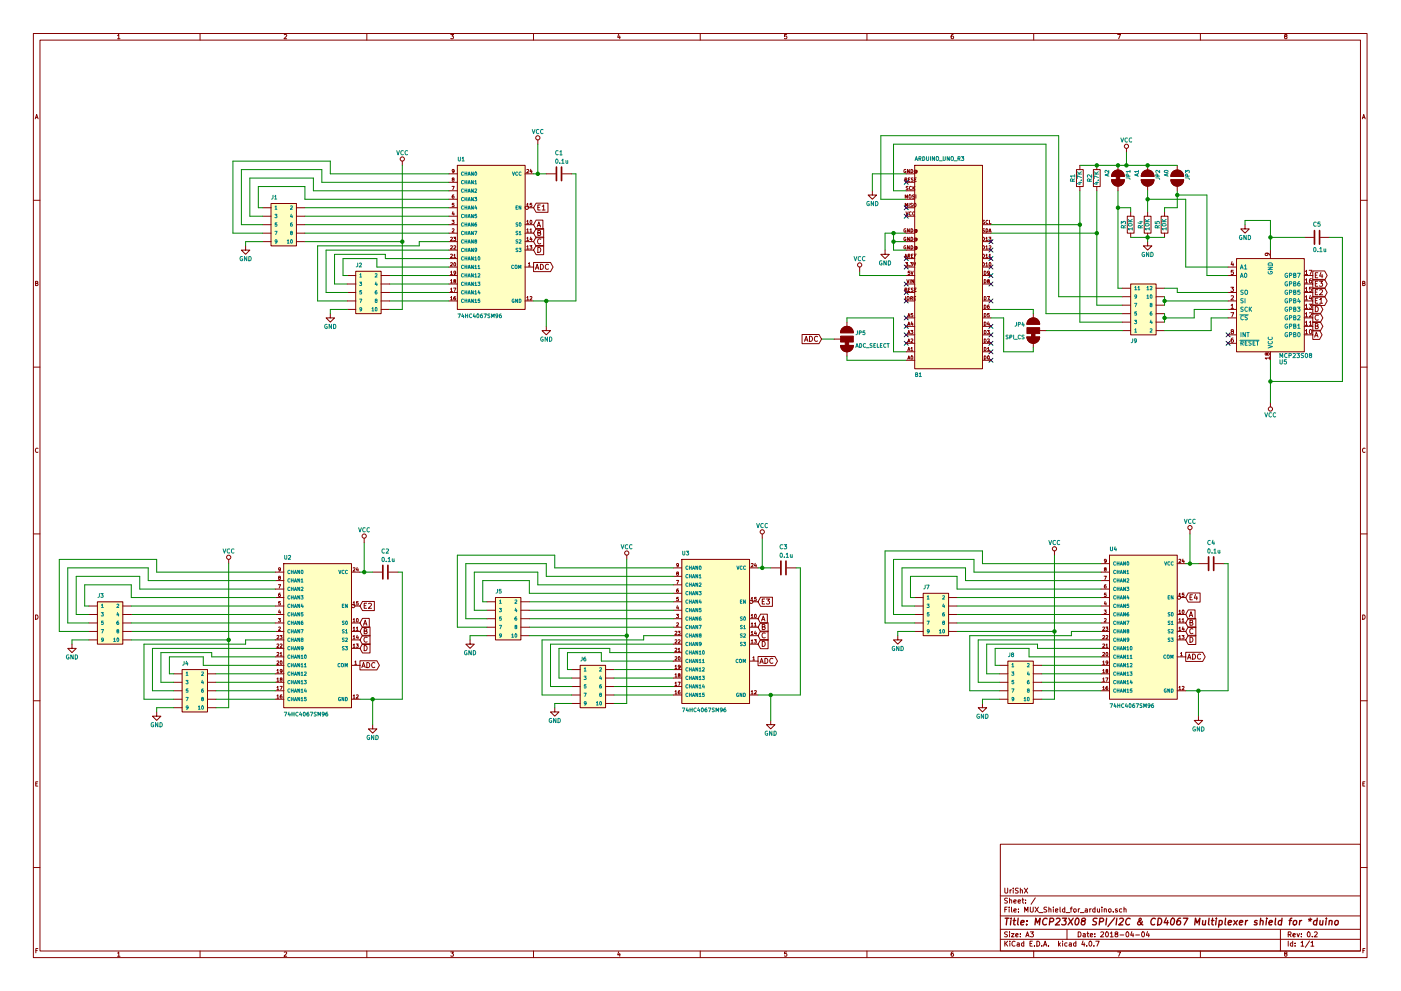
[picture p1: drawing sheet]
EESchema Schematic File Version 2
LIBS:power
LIBS:device
LIBS:switches
LIBS:relays
LIBS:motors
LIBS:transistors
LIBS:conn
LIBS:linear
LIBS:regul
LIBS:74xx
LIBS:cmos4000
LIBS:adc-dac
LIBS:memory
LIBS:xilinx
LIBS:microcontrollers
LIBS:dsp
LIBS:microchip
LIBS:analog_switches
LIBS:motorola
LIBS:texas
LIBS:intel
LIBS:audio
LIBS:interface
LIBS:digital-audio
LIBS:philips
LIBS:display
LIBS:cypress
LIBS:siliconi
LIBS:opto
LIBS:atmel
LIBS:contrib
LIBS:valves
LIBS:SparkFun-Aesthetics
LIBS:SparkFun-Batteries
LIBS:SparkFun-Boards
LIBS:SparkFun-Capacitors
LIBS:SparkFun-Clocks
LIBS:SparkFun-Coils
LIBS:SparkFun-Connectors
LIBS:SparkFun-DiscreteSemi
LIBS:SparkFun-Displays
LIBS:SparkFun-Electromechanical
LIBS:SparkFun-Fuses
LIBS:SparkFun-GPS
LIBS:SparkFun-Hardware
LIBS:SparkFun-IC-Amplifiers
LIBS:SparkFun-IC-Comms
LIBS:SparkFun-IC-Conversion
LIBS:SparkFun-IC-Logic
LIBS:SparkFun-IC-Memory
LIBS:SparkFun-IC-Microcontroller
LIBS:SparkFun-IC-Power
LIBS:SparkFun-IC-Special-Function
LIBS:SparkFun-Jumpers
LIBS:SparkFun-LED
LIBS:SparkFun-PowerSymbols
LIBS:SparkFun-Resistors
LIBS:SparkFun-RF
LIBS:SparkFun-Sensors
LIBS:SparkFun-Switches
LIBS:dk_Logic-Buffers-Drivers-Receivers-Transceivers
LIBS:dk_Logic-Flip-Flops
LIBS:dk_Logic-Gates-and-Inverters
LIBS:dk_Logic-Multivibrators
LIBS:dk_Logic-Shift-Registers
LIBS:dk_Logic-Signal-Switches-Multiplexers-Decoders
LIBS:dk_Logic-Translators-Level-Shifters
LIBS:MUX_Shield_for_arduino-cache
EELAYER 25 0
EELAYER END
$Descr A3 16535 11693
encoding utf-8
Sheet 1 1
Title "MCP23X08 SPI/I2C & CD4067 Multiplexer shield for *duino"
Date "2018-04-04"
Rev "0.2"
Comp "UriShX"
Comment1 ""
Comment2 ""
Comment3 ""
Comment4 ""
$EndDescr
$Comp
L GND #PWR01
U 1 1
P 14700 2650
F 0 "#PWR01" H 14700 2400 50  0001 C CNN
F 1 "GND" H 14700 2500 50  0000 C CNN
F 2 "" H 14700 2650 50  0001 C CNN
F 3 "" H 14700 2650 50  0001 C CNN
	1    14700 2650
	-1   0    0    -1  
$EndComp
$Comp
L C C5
U 1 1
P 15550 2800
F 0 "C5" V 15700 2750 50  0000 L CNN
F 1 "0.1u" V 15400 2750 50  0000 L CNN
F 2 "Capacitors_SMD:C_0805_HandSoldering" H 15588 2650 50  0001 C CNN
F 3 "" H 15550 2800 50  0001 C CNN
	1    15550 2800
	0    1    -1   0   
$EndComp
Text GLabel 15500 3950 2    60   Output ~ 0
A
Text GLabel 15500 3850 2    60   Output ~ 0
B
Text GLabel 15500 3750 2    60   Output ~ 0
C
Text GLabel 15500 3550 2    60   Output ~ 0
E1
Text GLabel 15500 3450 2    60   Output ~ 0
E2
Text GLabel 15500 3350 2    60   Output ~ 0
E3
Text GLabel 15500 3250 2    60   Output ~ 0
E4
NoConn ~ 10700 4050
NoConn ~ 10700 3950
NoConn ~ 10700 3850
Text GLabel 9700 4000 0    60   Input ~ 0
ADC
$Comp
L GND #PWR02
U 1 1
P 10450 2950
F 0 "#PWR02" H 10450 2700 50  0001 C CNN
F 1 "GND" H 10450 2800 50  0000 C CNN
F 2 "" H 10450 2950 50  0001 C CNN
F 3 "" H 10450 2950 50  0001 C CNN
	1    10450 2950
	1    0    0    -1  
$EndComp
NoConn ~ 11700 3350
NoConn ~ 11700 3250
NoConn ~ 11700 4050
NoConn ~ 11700 4150
NoConn ~ 11700 4250
NoConn ~ 11700 3950
NoConn ~ 11700 3850
NoConn ~ 10700 3050
NoConn ~ 10700 3150
NoConn ~ 10700 3450
NoConn ~ 10700 3350
NoConn ~ 10700 3550
$Comp
L MCP23S08 U5
U 1 1
P 15000 3650
F 0 "U5" H 14900 4275 50  0000 R CNN
F 1 "MCP23S08" H 14900 4200 50  0000 R CNN
F 2 "Housings_DIP:DIP-18_W7.62mm" H 15050 3000 50  0001 L CNN
F 3 "" H 15250 4250 50  0001 C CNN
	1    15000 3650
	-1   0    0    1   
$EndComp
NoConn ~ 10700 3750
NoConn ~ 11700 3550
NoConn ~ 14500 4050
NoConn ~ 14500 3950
$Comp
L VCC #PWR03
U 1 1
P 15000 4750
F 0 "#PWR03" H 15000 4600 50  0001 C CNN
F 1 "VCC" H 15000 4900 50  0000 C CNN
F 2 "" H 15000 4750 50  0001 C CNN
F 3 "" H 15000 4750 50  0001 C CNN
	1    15000 4750
	1    0    0    1   
$EndComp
$Comp
L R R1
U 1 1
P 12750 2100
F 0 "R1" V 12830 2100 50  0000 C CNN
F 1 "4.7K" V 12750 2100 50  0000 C CNN
F 2 "Resistors_SMD:R_0805_HandSoldering" V 12680 2100 50  0001 C CNN
F 3 "" H 12750 2100 50  0001 C CNN
	1    12750 2100
	-1   0    0    -1  
$EndComp
$Comp
L R R2
U 1 1
P 12950 2100
F 0 "R2" V 13030 2100 50  0000 C CNN
F 1 "4.7K" V 12950 2100 50  0000 C CNN
F 2 "Resistors_SMD:R_0805_HandSoldering" V 12880 2100 50  0001 C CNN
F 3 "" H 12950 2100 50  0001 C CNN
	1    12950 2100
	-1   0    0    -1  
$EndComp
$Comp
L JUMPER-SMT_2_NO JP3
U 1 1
P 13900 2100
F 0 "JP3" H 13800 2200 45  0000 L BNN
F 1 "A0" H 13800 1950 45  0000 L BNN
F 2 "SparkFun Jumpers:SMT-JUMPER_2_NO_SILK" H 13900 2300 20  0001 C CNN
F 3 "" H 13900 2100 60  0001 C CNN
F 4 "XXX-00000" H 13900 2350 60  0001 C CNN "PROD_ID"
	1    13900 2100
	0    1    1    0   
$EndComp
$Comp
L JUMPER-SMT_2_NO JP2
U 1 1
P 13550 2100
F 0 "JP2" H 13450 2200 45  0000 L BNN
F 1 "A1" H 13450 1950 45  0000 L BNN
F 2 "SparkFun Jumpers:SMT-JUMPER_2_NO_SILK" H 13550 2300 20  0001 C CNN
F 3 "" H 13550 2100 60  0001 C CNN
F 4 "XXX-00000" H 13550 2350 60  0001 C CNN "PROD_ID"
	1    13550 2100
	0    1    1    0   
$EndComp
$Comp
L R R3
U 1 1
P 13350 2650
F 0 "R3" V 13430 2650 50  0000 C CNN
F 1 "10K" V 13350 2650 50  0000 C CNN
F 2 "Resistors_SMD:R_0805_HandSoldering" V 13280 2650 50  0001 C CNN
F 3 "" H 13350 2650 50  0001 C CNN
	1    13350 2650
	-1   0    0    -1  
$EndComp
$Comp
L R R4
U 1 1
P 13550 2650
F 0 "R4" V 13630 2650 50  0000 C CNN
F 1 "10K" V 13550 2650 50  0000 C CNN
F 2 "Resistors_SMD:R_0805_HandSoldering" V 13480 2650 50  0001 C CNN
F 3 "" H 13550 2650 50  0001 C CNN
	1    13550 2650
	-1   0    0    -1  
$EndComp
$Comp
L R R5
U 1 1
P 13750 2650
F 0 "R5" V 13830 2650 50  0000 C CNN
F 1 "10K" V 13750 2650 50  0000 C CNN
F 2 "Resistors_SMD:R_0805_HandSoldering" V 13680 2650 50  0001 C CNN
F 3 "" H 13750 2650 50  0001 C CNN
	1    13750 2650
	-1   0    0    -1  
$EndComp
$Comp
L JUMPER-SMT_3_1-NC JP4
U 1 1
P 12200 3900
F 0 "JP4" H 12300 3950 45  0000 L BNN
F 1 "SPI_CS" H 12300 3800 45  0000 L BNN
F 2 "SparkFun Jumpers:SMT-JUMPER_3_1-NC_TRACE_SILK" H 12200 4150 20  0001 C CNN
F 3 "" V 12200 3845 60  0001 C CNN
F 4 "XXX-00000" H 12200 4200 60  0001 C CNN "PROD_ID"
	1    12200 3900
	-1   0    0    -1  
$EndComp
$Comp
L CONN_06X2PTH_FEMALE J9
U 1 1
P 13500 3650
F 0 "J9" H 13350 4000 45  0000 L BNN
F 1 "CONN_06X2PTH_FEMALE" H 13350 3250 45  0001 L BNN
F 2 "SparkFun Connectors:2X6" H 13500 4100 20  0001 C CNN
F 3 "" H 13500 3650 50  0001 C CNN
F 4 "CONN-12423" H 13500 4150 60  0001 C CNN "Field4"
	1    13500 3650
	1    0    0    1   
$EndComp
Wire Wire Line
	15000 2600 15000 2950
Wire Wire Line
	15700 2800 15850 2800
Connection ~ 15000 4500
Wire Wire Line
	15850 4500 15000 4500
Wire Wire Line
	10000 4250 10700 4250
Wire Wire Line
	10000 3750 10550 3750
Wire Wire Line
	10550 3750 10550 4150
Wire Wire Line
	10550 4150 10700 4150
Wire Wire Line
	10700 3250 10150 3250
Wire Wire Line
	10150 3250 10150 3200
Wire Wire Line
	10450 2950 10450 2750
Wire Wire Line
	10450 2750 10700 2750
Wire Wire Line
	10700 2850 10550 2850
Wire Wire Line
	10550 2750 10550 2950
Connection ~ 10550 2750
Wire Wire Line
	9700 4000 9850 4000
Wire Wire Line
	15850 2800 15850 4500
Wire Wire Line
	15400 2800 15000 2800
Connection ~ 15000 2800
Wire Wire Line
	12350 3900 13250 3900
Wire Wire Line
	14500 3750 14300 3750
Wire Wire Line
	14300 3750 14300 3900
Wire Wire Line
	14300 3900 13750 3900
Wire Wire Line
	11700 3650 12200 3650
Wire Wire Line
	12200 3650 12200 3700
Wire Wire Line
	12200 4100 12200 4150
Wire Wire Line
	12200 4150 11850 4150
Wire Wire Line
	11850 4150 11850 3750
Wire Wire Line
	13750 3500 13750 3600
Wire Wire Line
	13750 3700 13750 3800
Wire Wire Line
	14500 3550 13750 3550
Connection ~ 13750 3550
Wire Wire Line
	14500 3650 14100 3650
Wire Wire Line
	14100 3650 14100 3750
Wire Wire Line
	14100 3750 13750 3750
Connection ~ 13750 3750
Wire Wire Line
	12750 3800 13250 3800
Wire Wire Line
	12750 2250 12750 3800
Wire Wire Line
	11700 2650 12750 2650
Connection ~ 12750 2650
Wire Wire Line
	12950 2250 12950 3600
Wire Wire Line
	12950 3600 13250 3600
Wire Wire Line
	11700 2750 12950 2750
Connection ~ 12950 2750
Wire Wire Line
	13250 3700 12350 3700
Wire Wire Line
	12350 3700 12350 1700
Wire Wire Line
	12500 1600 12500 3500
Wire Wire Line
	12500 3500 13250 3500
Wire Wire Line
	14500 3450 13900 3450
Wire Wire Line
	13900 3450 13900 3400
Wire Wire Line
	13900 3400 13750 3400
Wire Wire Line
	13200 3400 13250 3400
Wire Wire Line
	13200 2250 13200 3400
Wire Wire Line
	13200 2450 13350 2450
Wire Wire Line
	13350 2450 13350 2500
Connection ~ 13200 2450
Wire Wire Line
	13550 2250 13550 2500
Wire Wire Line
	13550 2350 14000 2350
Wire Wire Line
	14000 2350 14000 3150
Wire Wire Line
	14000 3150 14500 3150
Wire Wire Line
	14500 3250 14250 3250
Wire Wire Line
	14250 3250 14250 2300
Wire Wire Line
	14250 2300 13900 2300
Wire Wire Line
	13900 2250 13900 2450
Connection ~ 13550 2350
Wire Wire Line
	13900 2450 13750 2450
Wire Wire Line
	13750 2450 13750 2500
Connection ~ 13900 2300
Wire Wire Line
	14700 2650 14700 2600
Wire Wire Line
	12750 1950 13900 1950
Connection ~ 12950 1950
Connection ~ 13550 1950
Wire Wire Line
	13350 2800 13750 2800
Connection ~ 13550 2800
$Comp
L VCC #PWR04
U 1 1
P 13300 1800
F 0 "#PWR04" H 13300 1650 50  0001 C CNN
F 1 "VCC" H 13300 1950 50  0000 C CNN
F 2 "" H 13300 1800 50  0001 C CNN
F 3 "" H 13300 1800 50  0001 C CNN
	1    13300 1800
	1    0    0    -1  
$EndComp
Wire Wire Line
	13300 1800 13300 1950
Connection ~ 13300 1950
Wire Wire Line
	14700 2600 15000 2600
$Comp
L GND #PWR05
U 1 1
P 13550 2850
F 0 "#PWR05" H 13550 2600 50  0001 C CNN
F 1 "GND" H 13550 2700 50  0000 C CNN
F 2 "" H 13550 2850 50  0001 C CNN
F 3 "" H 13550 2850 50  0001 C CNN
	1    13550 2850
	-1   0    0    -1  
$EndComp
$Comp
L GND #PWR06
U 1 1
P 10300 2250
F 0 "#PWR06" H 10300 2000 50  0001 C CNN
F 1 "GND" H 10300 2100 50  0000 C CNN
F 2 "" H 10300 2250 50  0001 C CNN
F 3 "" H 10300 2250 50  0001 C CNN
	1    10300 2250
	1    0    0    -1  
$EndComp
Wire Wire Line
	10300 2250 10300 2050
NoConn ~ 11700 3150
$Comp
L 74HC4067SM96 U1
U 1 1
P 5800 2800
F 0 "U1" H 5400 3700 45  0000 L BNN
F 1 "74HC4067SM96" H 5400 1850 45  0000 L BNN
F 2 "Housings_SOIC:SOIC-24W_7.5x15.4mm_Pitch1.27mm" H 5800 3750 20  0001 C CNN
F 3 "" H 5800 2800 60  0001 C CNN
	1    5800 2800
	1    0    0    -1  
$EndComp
$Comp
L JUMPER-SMT_3_1-NC JP5
U 1 1
P 10000 4000
F 0 "JP5" H 10100 4050 45  0000 L BNN
F 1 "ADC_SELECT" H 10100 3900 45  0000 L BNN
F 2 "SparkFun Jumpers:SMT-JUMPER_3_1-NC_TRACE_SILK" H 10000 4250 20  0001 C CNN
F 3 "" V 10000 3945 60  0001 C CNN
F 4 "XXX-00000" H 10000 4300 60  0001 C CNN "PROD_ID"
	1    10000 4000
	1    0    0    -1  
$EndComp
Wire Wire Line
	10000 3750 10000 3800
Wire Wire Line
	10000 4200 10000 4250
$Comp
L JUMPER-SMT_2_NC JP1
U 1 1
P 13200 2100
F 0 "JP1" H 13100 2200 45  0000 L BNN
F 1 "A2" H 13100 1950 45  0000 L BNN
F 2 "SparkFun Jumpers:SMT-JUMPER_2_NC_TRACE_SILK" H 13200 2300 20  0001 C CNN
F 3 "" H 13200 2100 60  0001 C CNN
F 4 "XXX-00000" H 13200 2350 60  0001 C CNN "PROD_ID"
	1    13200 2100
	0    1    1    0   
$EndComp
Wire Wire Line
	13200 1950 13200 1950
Connection ~ 13200 1950
$Comp
L ARDUINO_UNO_R3 B1
U 1 1
P 11200 3150
F 0 "B1" H 10800 4400 45  0000 L BNN
F 1 "ARDUINO_UNO_R3" H 10800 1850 45  0000 L BNN
F 2 "SparkFun Boards:ARDUINO_R3" H 11200 4450 20  0001 C CNN
F 3 "" H 11200 3150 60  0001 C CNN
F 4 "XXX-00000" H 11200 4550 60  0001 C CNN "Field4"
	1    11200 3150
	1    0    0    1   
$EndComp
Wire Wire Line
	11850 3750 11700 3750
Wire Wire Line
	12350 1700 10550 1700
Wire Wire Line
	10550 1700 10550 2250
Wire Wire Line
	10550 2250 10700 2250
Wire Wire Line
	12500 1600 10400 1600
Wire Wire Line
	10400 1600 10400 2350
Wire Wire Line
	10400 2350 10700 2350
NoConn ~ 10700 2450
NoConn ~ 10700 2550
NoConn ~ 10700 2150
NoConn ~ 11700 2850
NoConn ~ 11700 2950
NoConn ~ 11700 3050
Wire Wire Line
	10300 2050 10700 2050
Wire Wire Line
	10550 2950 10700 2950
Connection ~ 10550 2850
$Comp
L VCC #PWR07
U 1 1
P 10150 3200
F 0 "#PWR07" H 10150 3050 50  0001 C CNN
F 1 "VCC" H 10150 3350 50  0000 C CNN
F 2 "" H 10150 3200 50  0001 C CNN
F 3 "" H 10150 3200 50  0001 C CNN
	1    10150 3200
	1    0    0    -1  
$EndComp
Text GLabel 6300 2650 2    60   Input ~ 0
A
Text GLabel 6300 2750 2    60   Input ~ 0
B
Text GLabel 6300 2850 2    60   Input ~ 0
C
Text GLabel 6300 2450 2    60   Input ~ 0
E1
$Comp
L GND #PWR08
U 1 1
P 6450 3850
F 0 "#PWR08" H 6450 3600 50  0001 C CNN
F 1 "GND" H 6450 3700 50  0000 C CNN
F 2 "" H 6450 3850 50  0001 C CNN
F 3 "" H 6450 3850 50  0001 C CNN
	1    6450 3850
	1    0    0    -1  
$EndComp
Text GLabel 6300 3150 2    60   Output ~ 0
ADC
$Comp
L C C1
U 1 1
P 6600 2050
F 0 "C1" V 6350 2000 50  0000 L CNN
F 1 "0.1u" V 6450 2000 50  0000 L CNN
F 2 "Capacitors_SMD:C_0805_HandSoldering" H 6638 1900 50  0001 C CNN
F 3 "" H 6600 2050 50  0001 C CNN
	1    6600 2050
	0    1    1    0   
$EndComp
Wire Wire Line
	6300 3550 6800 3550
Wire Wire Line
	6450 3550 6450 3850
Connection ~ 6450 3550
Wire Wire Line
	6350 1700 6350 2050
Wire Wire Line
	6300 2050 6450 2050
Wire Wire Line
	3600 2450 5300 2450
Wire Wire Line
	5300 2550 3600 2550
Wire Wire Line
	3600 2650 5300 2650
Wire Wire Line
	5300 2750 3600 2750
Wire Wire Line
	4600 3250 5300 3250
Wire Wire Line
	5300 3350 4600 3350
Wire Wire Line
	4600 3450 5300 3450
Wire Wire Line
	5300 3550 4600 3550
Wire Wire Line
	6800 2050 6750 2050
Connection ~ 6350 2050
$Comp
L CONN_05X20.05_IN_PTH_SILK J1
U 1 1
P 3350 2650
F 0 "J1" H 3200 2950 45  0000 L BNN
F 1 "CONN_05X20.05_IN_PTH_SILK" H 3200 2300 45  0001 L BNN
F 2 "SparkFun Connectors:2X5-SHROUDED" H 3350 3050 20  0001 C CNN
F 3 "" H 3350 2650 50  0001 C CNN
F 4 "XXX-00000" H 3350 3100 60  0001 C CNN "Field4"
	1    3350 2650
	1    0    0    -1  
$EndComp
$Comp
L CONN_05X20.05_IN_PTH_SILK J2
U 1 1
P 4350 3450
F 0 "J2" H 4200 3750 45  0000 L BNN
F 1 "CONN_05X20.05_IN_PTH_SILK" H 4200 3100 45  0001 L BNN
F 2 "SparkFun Connectors:2X5-SHROUDED" H 4350 3850 20  0001 C CNN
F 3 "" H 4350 3450 50  0001 C CNN
F 4 "XXX-00000" H 4350 3900 60  0001 C CNN "Field4"
	1    4350 3450
	1    0    0    -1  
$EndComp
Text GLabel 6300 2950 2    60   Input ~ 0
D
Text GLabel 15500 3650 2    60   Output ~ 0
D
Wire Wire Line
	6800 3550 6800 2050
$Comp
L VCC #PWR09
U 1 1
P 6350 1700
F 0 "#PWR09" H 6350 1550 50  0001 C CNN
F 1 "VCC" H 6350 1850 50  0000 C CNN
F 2 "" H 6350 1700 50  0001 C CNN
F 3 "" H 6350 1700 50  0001 C CNN
	1    6350 1700
	1    0    0    -1  
$EndComp
Wire Wire Line
	5300 2350 3600 2350
Wire Wire Line
	3600 2350 3600 2200
Wire Wire Line
	3600 2200 3050 2200
Wire Wire Line
	3050 2200 3050 2450
Wire Wire Line
	3050 2450 3100 2450
Wire Wire Line
	3700 2250 5300 2250
Wire Wire Line
	3700 2100 3700 2250
Wire Wire Line
	3700 2100 2950 2100
Wire Wire Line
	2950 2100 2950 2550
Wire Wire Line
	2950 2550 3100 2550
Wire Wire Line
	5300 2150 3800 2150
Wire Wire Line
	3800 2150 3800 2000
Wire Wire Line
	3800 2000 2850 2000
Wire Wire Line
	2850 2000 2850 2650
Wire Wire Line
	2850 2650 3100 2650
Wire Wire Line
	3100 2750 2750 2750
Wire Wire Line
	2750 2750 2750 1900
Wire Wire Line
	2750 1900 3900 1900
Wire Wire Line
	3900 1900 3900 2050
Wire Wire Line
	3900 2050 5300 2050
$Comp
L VCC #PWR010
U 1 1
P 4750 1950
F 0 "#PWR010" H 4750 1800 50  0001 C CNN
F 1 "VCC" H 4750 2100 50  0000 C CNN
F 2 "" H 4750 1950 50  0001 C CNN
F 3 "" H 4750 1950 50  0001 C CNN
	1    4750 1950
	1    0    0    -1  
$EndComp
Wire Wire Line
	3600 2850 4750 2850
Wire Wire Line
	4750 1950 4750 3650
$Comp
L GND #PWR011
U 1 1
P 2900 2900
F 0 "#PWR011" H 2900 2650 50  0001 C CNN
F 1 "GND" H 2900 2750 50  0000 C CNN
F 2 "" H 2900 2900 50  0001 C CNN
F 3 "" H 2900 2900 50  0001 C CNN
	1    2900 2900
	1    0    0    -1  
$EndComp
Wire Wire Line
	3100 2850 2900 2850
Wire Wire Line
	2900 2850 2900 2900
Wire Wire Line
	5300 3150 4450 3150
Wire Wire Line
	4450 3150 4450 3050
Wire Wire Line
	4450 3050 4050 3050
Wire Wire Line
	4050 3050 4050 3250
Wire Wire Line
	4050 3250 4100 3250
Wire Wire Line
	4100 3350 3950 3350
Wire Wire Line
	3950 3350 3950 3000
Wire Wire Line
	3950 3000 4550 3000
Wire Wire Line
	4550 3000 4550 3050
Wire Wire Line
	4550 3050 5300 3050
Wire Wire Line
	5300 2950 3850 2950
Wire Wire Line
	3850 2950 3850 3450
Wire Wire Line
	3850 3450 4100 3450
Wire Wire Line
	4100 3550 3750 3550
Wire Wire Line
	3750 3550 3750 2900
Wire Wire Line
	3750 2900 4950 2900
Wire Wire Line
	4950 2900 4950 2850
Wire Wire Line
	4950 2850 5300 2850
$Comp
L GND #PWR012
U 1 1
P 3900 3700
F 0 "#PWR012" H 3900 3450 50  0001 C CNN
F 1 "GND" H 3900 3550 50  0000 C CNN
F 2 "" H 3900 3700 50  0001 C CNN
F 3 "" H 3900 3700 50  0001 C CNN
	1    3900 3700
	1    0    0    -1  
$EndComp
Wire Wire Line
	4100 3650 3900 3650
Wire Wire Line
	3900 3650 3900 3700
Wire Wire Line
	4750 3650 4600 3650
Connection ~ 4750 2850
$Comp
L 74HC4067SM96 U2
U 1 1
P 3750 7500
F 0 "U2" H 3350 8400 45  0000 L BNN
F 1 "74HC4067SM96" H 3350 6550 45  0000 L BNN
F 2 "Housings_SOIC:SOIC-24W_7.5x15.4mm_Pitch1.27mm" H 3750 8450 20  0001 C CNN
F 3 "" H 3750 7500 60  0001 C CNN
	1    3750 7500
	1    0    0    -1  
$EndComp
Text GLabel 4250 7350 2    60   Input ~ 0
A
Text GLabel 4250 7450 2    60   Input ~ 0
B
Text GLabel 4250 7550 2    60   Input ~ 0
C
Text GLabel 4250 7150 2    60   Input ~ 0
E2
$Comp
L GND #PWR013
U 1 1
P 4400 8550
F 0 "#PWR013" H 4400 8300 50  0001 C CNN
F 1 "GND" H 4400 8400 50  0000 C CNN
F 2 "" H 4400 8550 50  0001 C CNN
F 3 "" H 4400 8550 50  0001 C CNN
	1    4400 8550
	1    0    0    -1  
$EndComp
Text GLabel 4250 7850 2    60   Output ~ 0
ADC
$Comp
L C C2
U 1 1
P 4550 6750
F 0 "C2" V 4300 6700 50  0000 L CNN
F 1 "0.1u" V 4400 6700 50  0000 L CNN
F 2 "Capacitors_SMD:C_0805_HandSoldering" H 4588 6600 50  0001 C CNN
F 3 "" H 4550 6750 50  0001 C CNN
	1    4550 6750
	0    1    1    0   
$EndComp
Wire Wire Line
	4250 8250 4750 8250
Wire Wire Line
	4400 8250 4400 8550
Connection ~ 4400 8250
Wire Wire Line
	4300 6400 4300 6750
Wire Wire Line
	4250 6750 4400 6750
Wire Wire Line
	1550 7150 3250 7150
Wire Wire Line
	3250 7250 1550 7250
Wire Wire Line
	1550 7350 3250 7350
Wire Wire Line
	3250 7450 1550 7450
Wire Wire Line
	2550 7950 3250 7950
Wire Wire Line
	3250 8050 2550 8050
Wire Wire Line
	2550 8150 3250 8150
Wire Wire Line
	3250 8250 2550 8250
Wire Wire Line
	4750 6750 4700 6750
Connection ~ 4300 6750
$Comp
L CONN_05X20.05_IN_PTH_SILK J3
U 1 1
P 1300 7350
F 0 "J3" H 1150 7650 45  0000 L BNN
F 1 "CONN_05X20.05_IN_PTH_SILK" H 1150 7000 45  0001 L BNN
F 2 "SparkFun Connectors:2X5-SHROUDED" H 1300 7750 20  0001 C CNN
F 3 "" H 1300 7350 50  0001 C CNN
F 4 "XXX-00000" H 1300 7800 60  0001 C CNN "Field4"
	1    1300 7350
	1    0    0    -1  
$EndComp
$Comp
L CONN_05X20.05_IN_PTH_SILK J4
U 1 1
P 2300 8150
F 0 "J4" H 2150 8450 45  0000 L BNN
F 1 "CONN_05X20.05_IN_PTH_SILK" H 2150 7800 45  0001 L BNN
F 2 "SparkFun Connectors:2X5-SHROUDED" H 2300 8550 20  0001 C CNN
F 3 "" H 2300 8150 50  0001 C CNN
F 4 "XXX-00000" H 2300 8600 60  0001 C CNN "Field4"
	1    2300 8150
	1    0    0    -1  
$EndComp
Text GLabel 4250 7650 2    60   Input ~ 0
D
Wire Wire Line
	4750 8250 4750 6750
$Comp
L VCC #PWR014
U 1 1
P 4300 6400
F 0 "#PWR014" H 4300 6250 50  0001 C CNN
F 1 "VCC" H 4300 6550 50  0000 C CNN
F 2 "" H 4300 6400 50  0001 C CNN
F 3 "" H 4300 6400 50  0001 C CNN
	1    4300 6400
	1    0    0    -1  
$EndComp
Wire Wire Line
	3250 7050 1550 7050
Wire Wire Line
	1550 7050 1550 6900
Wire Wire Line
	1550 6900 1000 6900
Wire Wire Line
	1000 6900 1000 7150
Wire Wire Line
	1000 7150 1050 7150
Wire Wire Line
	1650 6950 3250 6950
Wire Wire Line
	1650 6800 1650 6950
Wire Wire Line
	1650 6800 900  6800
Wire Wire Line
	900  6800 900  7250
Wire Wire Line
	900  7250 1050 7250
Wire Wire Line
	3250 6850 1750 6850
Wire Wire Line
	1750 6850 1750 6700
Wire Wire Line
	1750 6700 800  6700
Wire Wire Line
	800  6700 800  7350
Wire Wire Line
	800  7350 1050 7350
Wire Wire Line
	1050 7450 700  7450
Wire Wire Line
	700  7450 700  6600
Wire Wire Line
	700  6600 1850 6600
Wire Wire Line
	1850 6600 1850 6750
Wire Wire Line
	1850 6750 3250 6750
$Comp
L VCC #PWR015
U 1 1
P 2700 6650
F 0 "#PWR015" H 2700 6500 50  0001 C CNN
F 1 "VCC" H 2700 6800 50  0000 C CNN
F 2 "" H 2700 6650 50  0001 C CNN
F 3 "" H 2700 6650 50  0001 C CNN
	1    2700 6650
	1    0    0    -1  
$EndComp
Wire Wire Line
	1550 7550 2700 7550
Wire Wire Line
	2700 6650 2700 8350
$Comp
L GND #PWR016
U 1 1
P 850 7600
F 0 "#PWR016" H 850 7350 50  0001 C CNN
F 1 "GND" H 850 7450 50  0000 C CNN
F 2 "" H 850 7600 50  0001 C CNN
F 3 "" H 850 7600 50  0001 C CNN
	1    850  7600
	1    0    0    -1  
$EndComp
Wire Wire Line
	1050 7550 850  7550
Wire Wire Line
	850  7550 850  7600
Wire Wire Line
	3250 7850 2400 7850
Wire Wire Line
	2400 7850 2400 7750
Wire Wire Line
	2400 7750 2000 7750
Wire Wire Line
	2000 7750 2000 7950
Wire Wire Line
	2000 7950 2050 7950
Wire Wire Line
	2050 8050 1900 8050
Wire Wire Line
	1900 8050 1900 7700
Wire Wire Line
	1900 7700 2500 7700
Wire Wire Line
	2500 7700 2500 7750
Wire Wire Line
	2500 7750 3250 7750
Wire Wire Line
	3250 7650 1800 7650
Wire Wire Line
	1800 7650 1800 8150
Wire Wire Line
	1800 8150 2050 8150
Wire Wire Line
	2050 8250 1700 8250
Wire Wire Line
	1700 8250 1700 7600
Wire Wire Line
	1700 7600 2900 7600
Wire Wire Line
	2900 7600 2900 7550
Wire Wire Line
	2900 7550 3250 7550
$Comp
L GND #PWR017
U 1 1
P 1850 8400
F 0 "#PWR017" H 1850 8150 50  0001 C CNN
F 1 "GND" H 1850 8250 50  0000 C CNN
F 2 "" H 1850 8400 50  0001 C CNN
F 3 "" H 1850 8400 50  0001 C CNN
	1    1850 8400
	1    0    0    -1  
$EndComp
Wire Wire Line
	2050 8350 1850 8350
Wire Wire Line
	1850 8350 1850 8400
Wire Wire Line
	2700 8350 2550 8350
Connection ~ 2700 7550
$Comp
L 74HC4067SM96 U3
U 1 1
P 8450 7450
F 0 "U3" H 8050 8350 45  0000 L BNN
F 1 "74HC4067SM96" H 8050 6500 45  0000 L BNN
F 2 "Housings_SOIC:SOIC-24W_7.5x15.4mm_Pitch1.27mm" H 8450 8400 20  0001 C CNN
F 3 "" H 8450 7450 60  0001 C CNN
	1    8450 7450
	1    0    0    -1  
$EndComp
Text GLabel 8950 7300 2    60   Input ~ 0
A
Text GLabel 8950 7400 2    60   Input ~ 0
B
Text GLabel 8950 7500 2    60   Input ~ 0
C
Text GLabel 8950 7100 2    60   Input ~ 0
E3
$Comp
L GND #PWR018
U 1 1
P 9100 8500
F 0 "#PWR018" H 9100 8250 50  0001 C CNN
F 1 "GND" H 9100 8350 50  0000 C CNN
F 2 "" H 9100 8500 50  0001 C CNN
F 3 "" H 9100 8500 50  0001 C CNN
	1    9100 8500
	1    0    0    -1  
$EndComp
Text GLabel 8950 7800 2    60   Output ~ 0
ADC
$Comp
L C C3
U 1 1
P 9250 6700
F 0 "C3" V 9000 6650 50  0000 L CNN
F 1 "0.1u" V 9100 6650 50  0000 L CNN
F 2 "Capacitors_SMD:C_0805_HandSoldering" H 9288 6550 50  0001 C CNN
F 3 "" H 9250 6700 50  0001 C CNN
	1    9250 6700
	0    1    1    0   
$EndComp
Wire Wire Line
	8950 8200 9450 8200
Wire Wire Line
	9100 8200 9100 8500
Connection ~ 9100 8200
Wire Wire Line
	9000 6350 9000 6700
Wire Wire Line
	8950 6700 9100 6700
Wire Wire Line
	6250 7100 7950 7100
Wire Wire Line
	7950 7200 6250 7200
Wire Wire Line
	6250 7300 7950 7300
Wire Wire Line
	7950 7400 6250 7400
Wire Wire Line
	7250 7900 7950 7900
Wire Wire Line
	7950 8000 7250 8000
Wire Wire Line
	7250 8100 7950 8100
Wire Wire Line
	7950 8200 7250 8200
Wire Wire Line
	9450 6700 9400 6700
Connection ~ 9000 6700
$Comp
L CONN_05X20.05_IN_PTH_SILK J5
U 1 1
P 6000 7300
F 0 "J5" H 5850 7600 45  0000 L BNN
F 1 "CONN_05X20.05_IN_PTH_SILK" H 5850 6950 45  0001 L BNN
F 2 "SparkFun Connectors:2X5-SHROUDED" H 6000 7700 20  0001 C CNN
F 3 "" H 6000 7300 50  0001 C CNN
F 4 "XXX-00000" H 6000 7750 60  0001 C CNN "Field4"
	1    6000 7300
	1    0    0    -1  
$EndComp
$Comp
L CONN_05X20.05_IN_PTH_SILK J6
U 1 1
P 7000 8100
F 0 "J6" H 6850 8400 45  0000 L BNN
F 1 "CONN_05X20.05_IN_PTH_SILK" H 6850 7750 45  0001 L BNN
F 2 "SparkFun Connectors:2X5-SHROUDED" H 7000 8500 20  0001 C CNN
F 3 "" H 7000 8100 50  0001 C CNN
F 4 "XXX-00000" H 7000 8550 60  0001 C CNN "Field4"
	1    7000 8100
	1    0    0    -1  
$EndComp
Text GLabel 8950 7600 2    60   Input ~ 0
D
Wire Wire Line
	9450 8200 9450 6700
$Comp
L VCC #PWR019
U 1 1
P 9000 6350
F 0 "#PWR019" H 9000 6200 50  0001 C CNN
F 1 "VCC" H 9000 6500 50  0000 C CNN
F 2 "" H 9000 6350 50  0001 C CNN
F 3 "" H 9000 6350 50  0001 C CNN
	1    9000 6350
	1    0    0    -1  
$EndComp
Wire Wire Line
	7950 7000 6250 7000
Wire Wire Line
	6250 7000 6250 6850
Wire Wire Line
	6250 6850 5700 6850
Wire Wire Line
	5700 6850 5700 7100
Wire Wire Line
	5700 7100 5750 7100
Wire Wire Line
	6350 6900 7950 6900
Wire Wire Line
	6350 6750 6350 6900
Wire Wire Line
	6350 6750 5600 6750
Wire Wire Line
	5600 6750 5600 7200
Wire Wire Line
	5600 7200 5750 7200
Wire Wire Line
	7950 6800 6450 6800
Wire Wire Line
	6450 6800 6450 6650
Wire Wire Line
	6450 6650 5500 6650
Wire Wire Line
	5500 6650 5500 7300
Wire Wire Line
	5500 7300 5750 7300
Wire Wire Line
	5750 7400 5400 7400
Wire Wire Line
	5400 7400 5400 6550
Wire Wire Line
	5400 6550 6550 6550
Wire Wire Line
	6550 6550 6550 6700
Wire Wire Line
	6550 6700 7950 6700
$Comp
L VCC #PWR020
U 1 1
P 7400 6600
F 0 "#PWR020" H 7400 6450 50  0001 C CNN
F 1 "VCC" H 7400 6750 50  0000 C CNN
F 2 "" H 7400 6600 50  0001 C CNN
F 3 "" H 7400 6600 50  0001 C CNN
	1    7400 6600
	1    0    0    -1  
$EndComp
Wire Wire Line
	6250 7500 7400 7500
Wire Wire Line
	7400 6600 7400 8300
$Comp
L GND #PWR021
U 1 1
P 5550 7550
F 0 "#PWR021" H 5550 7300 50  0001 C CNN
F 1 "GND" H 5550 7400 50  0000 C CNN
F 2 "" H 5550 7550 50  0001 C CNN
F 3 "" H 5550 7550 50  0001 C CNN
	1    5550 7550
	1    0    0    -1  
$EndComp
Wire Wire Line
	5750 7500 5550 7500
Wire Wire Line
	5550 7500 5550 7550
Wire Wire Line
	7950 7800 7100 7800
Wire Wire Line
	7100 7800 7100 7700
Wire Wire Line
	7100 7700 6700 7700
Wire Wire Line
	6700 7700 6700 7900
Wire Wire Line
	6700 7900 6750 7900
Wire Wire Line
	6750 8000 6600 8000
Wire Wire Line
	6600 8000 6600 7650
Wire Wire Line
	6600 7650 7200 7650
Wire Wire Line
	7200 7650 7200 7700
Wire Wire Line
	7200 7700 7950 7700
Wire Wire Line
	7950 7600 6500 7600
Wire Wire Line
	6500 7600 6500 8100
Wire Wire Line
	6500 8100 6750 8100
Wire Wire Line
	6750 8200 6400 8200
Wire Wire Line
	6400 8200 6400 7550
Wire Wire Line
	6400 7550 7600 7550
Wire Wire Line
	7600 7550 7600 7500
Wire Wire Line
	7600 7500 7950 7500
$Comp
L GND #PWR022
U 1 1
P 6550 8350
F 0 "#PWR022" H 6550 8100 50  0001 C CNN
F 1 "GND" H 6550 8200 50  0000 C CNN
F 2 "" H 6550 8350 50  0001 C CNN
F 3 "" H 6550 8350 50  0001 C CNN
	1    6550 8350
	1    0    0    -1  
$EndComp
Wire Wire Line
	6750 8300 6550 8300
Wire Wire Line
	6550 8300 6550 8350
Wire Wire Line
	7400 8300 7250 8300
Connection ~ 7400 7500
$Comp
L 74HC4067SM96 U4
U 1 1
P 13500 7400
F 0 "U4" H 13100 8300 45  0000 L BNN
F 1 "74HC4067SM96" H 13100 6450 45  0000 L BNN
F 2 "Housings_SOIC:SOIC-24W_7.5x15.4mm_Pitch1.27mm" H 13500 8350 20  0001 C CNN
F 3 "" H 13500 7400 60  0001 C CNN
	1    13500 7400
	1    0    0    -1  
$EndComp
Text GLabel 14000 7250 2    60   Input ~ 0
A
Text GLabel 14000 7350 2    60   Input ~ 0
B
Text GLabel 14000 7450 2    60   Input ~ 0
C
Text GLabel 14000 7050 2    60   Input ~ 0
E4
$Comp
L GND #PWR023
U 1 1
P 14150 8450
F 0 "#PWR023" H 14150 8200 50  0001 C CNN
F 1 "GND" H 14150 8300 50  0000 C CNN
F 2 "" H 14150 8450 50  0001 C CNN
F 3 "" H 14150 8450 50  0001 C CNN
	1    14150 8450
	1    0    0    -1  
$EndComp
Text GLabel 14000 7750 2    60   Output ~ 0
ADC
$Comp
L C C4
U 1 1
P 14300 6650
F 0 "C4" V 14050 6600 50  0000 L CNN
F 1 "0.1u" V 14150 6600 50  0000 L CNN
F 2 "Capacitors_SMD:C_0805_HandSoldering" H 14338 6500 50  0001 C CNN
F 3 "" H 14300 6650 50  0001 C CNN
	1    14300 6650
	0    1    1    0   
$EndComp
Wire Wire Line
	14000 8150 14500 8150
Wire Wire Line
	14150 8150 14150 8450
Connection ~ 14150 8150
Wire Wire Line
	14050 6300 14050 6650
Wire Wire Line
	14000 6650 14150 6650
Wire Wire Line
	11300 7050 13000 7050
Wire Wire Line
	13000 7150 11300 7150
Wire Wire Line
	11300 7250 13000 7250
Wire Wire Line
	13000 7350 11300 7350
Wire Wire Line
	12300 7850 13000 7850
Wire Wire Line
	13000 7950 12300 7950
Wire Wire Line
	12300 8050 13000 8050
Wire Wire Line
	13000 8150 12300 8150
Wire Wire Line
	14500 6650 14450 6650
Connection ~ 14050 6650
$Comp
L CONN_05X20.05_IN_PTH_SILK J7
U 1 1
P 11050 7250
F 0 "J7" H 10900 7550 45  0000 L BNN
F 1 "CONN_05X20.05_IN_PTH_SILK" H 10900 6900 45  0001 L BNN
F 2 "SparkFun Connectors:2X5-SHROUDED" H 11050 7650 20  0001 C CNN
F 3 "" H 11050 7250 50  0001 C CNN
F 4 "XXX-00000" H 11050 7700 60  0001 C CNN "Field4"
	1    11050 7250
	1    0    0    -1  
$EndComp
$Comp
L CONN_05X20.05_IN_PTH_SILK J8
U 1 1
P 12050 8050
F 0 "J8" H 11900 8350 45  0000 L BNN
F 1 "CONN_05X20.05_IN_PTH_SILK" H 11900 7700 45  0001 L BNN
F 2 "SparkFun Connectors:2X5-SHROUDED" H 12050 8450 20  0001 C CNN
F 3 "" H 12050 8050 50  0001 C CNN
F 4 "XXX-00000" H 12050 8500 60  0001 C CNN "Field4"
	1    12050 8050
	1    0    0    -1  
$EndComp
Text GLabel 14000 7550 2    60   Input ~ 0
D
Wire Wire Line
	14500 8150 14500 6650
$Comp
L VCC #PWR024
U 1 1
P 14050 6300
F 0 "#PWR024" H 14050 6150 50  0001 C CNN
F 1 "VCC" H 14050 6450 50  0000 C CNN
F 2 "" H 14050 6300 50  0001 C CNN
F 3 "" H 14050 6300 50  0001 C CNN
	1    14050 6300
	1    0    0    -1  
$EndComp
Wire Wire Line
	13000 6950 11300 6950
Wire Wire Line
	11300 6950 11300 6800
Wire Wire Line
	11300 6800 10750 6800
Wire Wire Line
	10750 6800 10750 7050
Wire Wire Line
	10750 7050 10800 7050
Wire Wire Line
	11400 6850 13000 6850
Wire Wire Line
	11400 6700 11400 6850
Wire Wire Line
	11400 6700 10650 6700
Wire Wire Line
	10650 6700 10650 7150
Wire Wire Line
	10650 7150 10800 7150
Wire Wire Line
	13000 6750 11500 6750
Wire Wire Line
	11500 6750 11500 6600
Wire Wire Line
	11500 6600 10550 6600
Wire Wire Line
	10550 6600 10550 7250
Wire Wire Line
	10550 7250 10800 7250
Wire Wire Line
	10800 7350 10450 7350
Wire Wire Line
	10450 7350 10450 6500
Wire Wire Line
	10450 6500 11600 6500
Wire Wire Line
	11600 6500 11600 6650
Wire Wire Line
	11600 6650 13000 6650
$Comp
L VCC #PWR025
U 1 1
P 12450 6550
F 0 "#PWR025" H 12450 6400 50  0001 C CNN
F 1 "VCC" H 12450 6700 50  0000 C CNN
F 2 "" H 12450 6550 50  0001 C CNN
F 3 "" H 12450 6550 50  0001 C CNN
	1    12450 6550
	1    0    0    -1  
$EndComp
Wire Wire Line
	11300 7450 12450 7450
Wire Wire Line
	12450 6550 12450 8250
$Comp
L GND #PWR026
U 1 1
P 10600 7500
F 0 "#PWR026" H 10600 7250 50  0001 C CNN
F 1 "GND" H 10600 7350 50  0000 C CNN
F 2 "" H 10600 7500 50  0001 C CNN
F 3 "" H 10600 7500 50  0001 C CNN
	1    10600 7500
	1    0    0    -1  
$EndComp
Wire Wire Line
	10800 7450 10600 7450
Wire Wire Line
	10600 7450 10600 7500
Wire Wire Line
	13000 7750 12150 7750
Wire Wire Line
	12150 7750 12150 7650
Wire Wire Line
	12150 7650 11750 7650
Wire Wire Line
	11750 7650 11750 7850
Wire Wire Line
	11750 7850 11800 7850
Wire Wire Line
	11800 7950 11650 7950
Wire Wire Line
	11650 7950 11650 7600
Wire Wire Line
	11650 7600 12250 7600
Wire Wire Line
	12250 7600 12250 7650
Wire Wire Line
	12250 7650 13000 7650
Wire Wire Line
	13000 7550 11550 7550
Wire Wire Line
	11550 7550 11550 8050
Wire Wire Line
	11550 8050 11800 8050
Wire Wire Line
	11800 8150 11450 8150
Wire Wire Line
	11450 8150 11450 7500
Wire Wire Line
	11450 7500 12650 7500
Wire Wire Line
	12650 7500 12650 7450
Wire Wire Line
	12650 7450 13000 7450
$Comp
L GND #PWR027
U 1 1
P 11600 8300
F 0 "#PWR027" H 11600 8050 50  0001 C CNN
F 1 "GND" H 11600 8150 50  0000 C CNN
F 2 "" H 11600 8300 50  0001 C CNN
F 3 "" H 11600 8300 50  0001 C CNN
	1    11600 8300
	1    0    0    -1  
$EndComp
Wire Wire Line
	11800 8250 11600 8250
Wire Wire Line
	11600 8250 11600 8300
Wire Wire Line
	12450 8250 12300 8250
Connection ~ 12450 7450
Wire Wire Line
	15000 4250 15000 4750
Wire Wire Line
	13550 2800 13550 2850
$EndSCHEMATC
